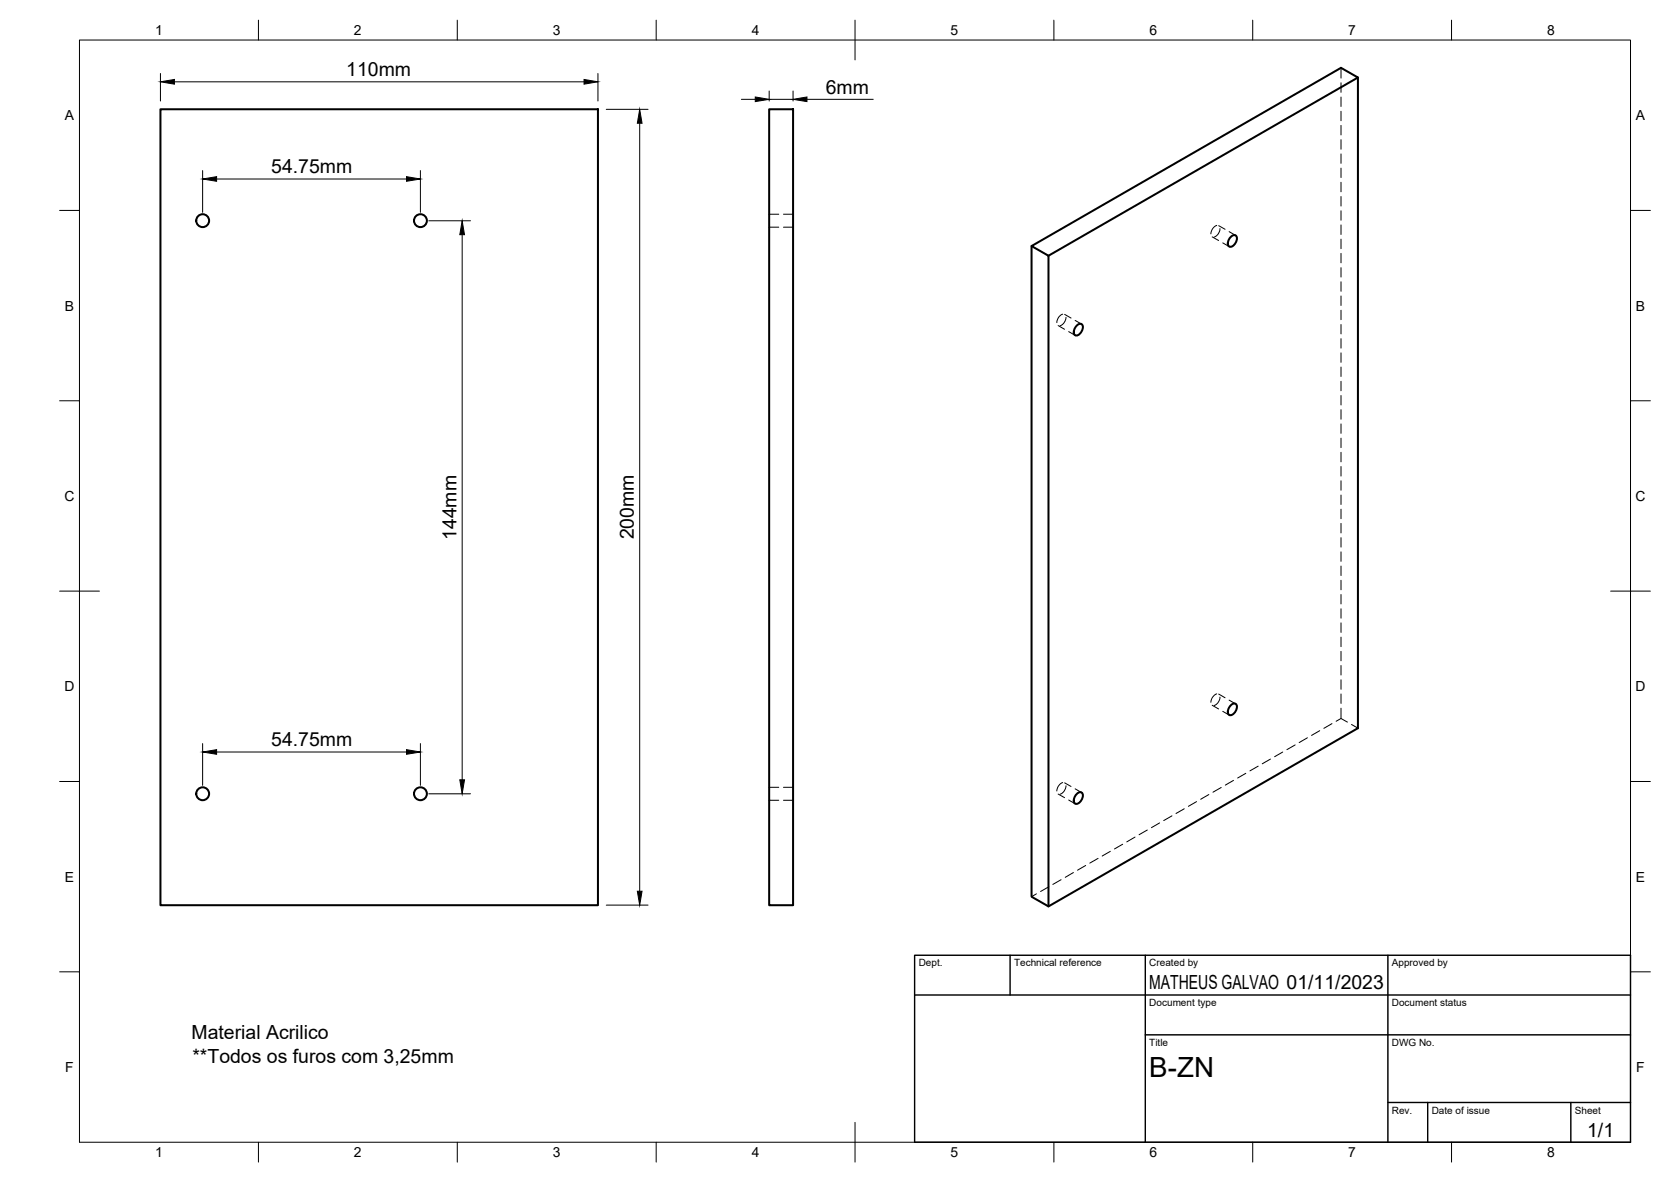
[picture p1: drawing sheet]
<svg xmlns="http://www.w3.org/2000/svg" width="420mm" height="297mm" viewBox="0 0 420 297" stroke-linecap="round" stroke-linejoin="round" font-family="sans-serif">
<!-- layer: Visible -->
<g fill="none" stroke="#000" stroke-width=".51">
<path d="M341.4 19.5v163.5l-77.8 44.8-4.2-2.5v-163.5M40.3 27.5h110v200h-110zM193.4 27.5h6v200h-6zM309.5 59.5a.84 .84 0 0 1 1.5 0 2.1 2.1 0 0 1-1.8 2.5 1.4 1.4 0 0 1 0-2.1zM263.6 64.3l77.8-44.8-4.2-2.5-77.8 44.8 4.2 2.5v163.5M270.8 81.8a.84 .84 0 0 1 1.4 0 2.1 2.1 0 0 1-1.7 2.5 1.4 1.4 0 0 1 0-2.1zM309.5 177.2a.84 .84 0 0 1 1.5 0 2.1 2.1 0 0 1-1.8 2.5 1.4 1.4 0 0 1 0-2.1zM270.8 199.5a.84 .84 0 0 1 1.4 0 2.1 2.1 0 0 1-1.7 2.5 1.4 1.4 0 0 1 0-2.1z"/>
<circle cx="51" cy="55.5" r="1.62"/>
<circle cx="105.7" cy="55.5" r="1.62"/>
<circle cx="51" cy="199.5" r="1.62"/>
<circle cx="105.7" cy="199.5" r="1.62"/>
</g>
<!-- layer: Hidden -->
<g fill="none" stroke="#000" stroke-width=".25">
<path d="M337.2 17v2.6M337.2 20.8v2.4M337.2 24.4v2.4M337.2 28v2.3M337.2 31.5v2.4M337.2 35.1v2.4M337.2 38.7v2.3M193.4 53.8h2.4M193.4 57.1h2.4M197 53.8h2.4M197 57.1h2.4M304.8 59.5l1.6 .9"/>
<path d="M305.9 56.6a2.39 2.39 0 0 0-1.4 2.2M306.4 56.7l1.6 .9M306.7 57.5a2.34 2.34 0 0 1-1.4 2.1M309.1 58.2l1.6 .9M337.2 42.3v2.3M337.2 45.8v2.4M337.2 49.4v2.4M337.2 53v2.3M337.2 56.5v2.4M267.2 79a2.32 2.32 0 0 0-1.5 2.1M267.7 79l1.6 .9M268 79.7a2.41 2.41 0 0 1-1.4 2.2"/>
<path d="M307.4 61l1.7 1M337.2 60.1v2.4M337.2 63.7v2.3M337.2 67.3v2.3M337.2 70.8v2.4M337.2 74.4v2.4M337.2 78v2.3M266.1 81.8l1.6 .9M268.7 83.3l1.6 1M270.3 80.5l1.6 .9M337.2 81.5v2.4M337.2 85.1v2.4"/>
<path d="M337.2 88.7v2.4M337.2 92.3v2.3M337.2 95.8v2.4M337.2 99.4v2.4M337.2 103v2.4M337.2 106.5v2.4M337.2 110.1v2.4M337.2 113.7v2.4M337.2 117.2v2.4M337.2 120.8v2.4M337.2 124.4v2.4M337.2 128v2.4"/>
<path d="M337.2 131.5v2.4M337.2 135.1v2.4M337.2 138.7v2.4M337.2 142.2v2.4M337.2 145.8v2.4M337.2 149.4v2.4M337.2 153v2.3M337.2 156.5v2.4M304.8 177.2l1.6 1M305.9 174.4a2.39 2.39 0 0 0-1.4 2.1M306.4 174.4l1.6 1M306.7 175.2a2.34 2.34 0 0 1-1.4 2.1"/>
<path d="M307.4 178.8l1.7 .9M309.1 175.9l1.6 1M337.2 160.1v2.4M337.2 163.7v2.4M337.2 167.2v2.4M337.2 170.8v2.4M337.2 174.4v2.4M337.2 178v2.6M193.4 197.9h2.4M197 197.9h2.4M266.1 199.5l1.6 1M267.2 196.7a2.39 2.39 0 0 0-1.5 2.1"/>
<path d="M267.7 196.7l1.6 .9M268 197.5a2.41 2.41 0 0 1-1.4 2.1M270.3 198.2l1.6 1M304 199.7l-2.1 1.2M307.1 197.9l-2.1 1.2M310.2 196.1l-2.1 1.2M313.2 194.3l-2 1.2M316.4 192.5l-2.1 1.2M319.4 190.8l-2 1.1M322.5 189l-2 1.2M325.6 187.2l-2 1.2M328.7 185.4l-2 1.2"/>
<path d="M331.8 183.6l-2 1.2M334.9 181.8l-2 1.2M336 181.3l1.2-.7 1.6 .9M339.8 182.1l1.6 .9M193.4 201.1h2.4M197 201.1h2.4M268.7 201l1.6 1M269.9 219.3l-2.1 1.2M273 217.5l-2.1 1.2M276.1 215.7l-2.1 1.2M279.2 213.9l-2.1 1.2M282.3 212.2l-2.1 1.1"/>
<path d="M285.4 210.4l-2.1 1.2M288.5 208.6l-2.1 1.2M291.6 206.8l-2.1 1.2M294.7 205l-2.1 1.2M297.8 203.2l-2.1 1.2M300.9 201.5l-2.1 1.1M260.6 224.6l-1.2 .7M263.7 222.8l-2.1 1.2M266.8 221.1l-2.1 1.2"/>
</g>
<!-- layer: BORDER -->
<g fill="none" stroke="#000" stroke-width=".25">
<path d="M20 10.1h390v276.9h-390zM65 5.1v5M115 5.1v5M165 5.1v5M215 5.1v10M265 5.1v5M315 5.1v5M365 5.1v5M15 52.9h5M410 52.9h5M15 100.7h5M410 100.7h5"/>
<path d="M15 148.6h10M405 148.6h10M15 196.4h5M410 196.4h5M15 244.2h5M410 244.2h5M65 287v5M115 287v5M165 287v5M215 282.1v9.9M265 287v5M315 287v5"/>
<path d="M365 287v5"/>
</g>
<!-- layer: TITLEBLOCK -->
<path d="M230 240.1h180v46.9h-180zM230 250h180M254 240.1v9.9M288 240.1v46.9M349 240.1v46.9M288 260.1h122M349 277.1h61M359 277.1v9.9M395 277.1v9.9" fill="none" stroke="#000" stroke-width=".36"/>
<!-- layer: FD_Dimensions -->
<g fill="none" stroke="#000" stroke-width=".25">
<path d="M40.3 18.5v6.9M150.3 18.5v6.9M43.9 20.6h103M152.4 27.5h10.5M160.8 31v193M186.4 25h3.5M193.4 22.9v2.5M193.4 25h6M199.4 22.9v2.5M202.9 25h16.7M50.9 42.9v10.5M54.5 45h47.7"/>
<path d="M105.7 42.9v10.5M107.8 55.5h10.5M116.2 59v137M50.9 186.9v10.5M54.5 189h47.7M105.7 186.9v10.5M107.8 199.5h10.5M152.4 227.5h10.5"/>
</g>
<path d="M40.3 20.6l3.6-.6v1.2zM146.9 20l3.4 .6-3.4 .6zM160.8 27.5l.6 3.5h-1.1zM189.9 24.4l3.5 .6-3.5 .5zM199.4 25l3.5-.6v1.1zM50.9 45l3.6-.6v1.2zM102.2 44.4l3.5 .6-3.5 .6zM116.2 55.5l.6 3.5h-1.2zM50.9 189l3.6-.6v1.2zM102.2 188.4l3.5 .6-3.5 .6zM115.6 196h1.2l-.6 3.5zM160.3 224h1.1l-.6 3.5z" fill="#000" stroke="#000" stroke-width=".25"/>
<text font-size="7" x="289" y="270.6">B-ZN</text>
<g font-size="4.9">
<text x="87.1" y="19.1">110mm</text>
<text x="207.6" y="23.5">6mm</text>
<text x="68.2" y="43.5">54.75mm</text>
<text x="114.8" y="135.7" transform="rotate(-90 114.8 135.7)">144mm</text>
<text x="159.4" y="135.5" transform="rotate(-90 159.4 135.5)">200mm</text>
<text x="68.2" y="187.5">54.75mm</text>
<text x="289" y="248.5">MATHEUS GALVAO 01/11/2023</text>
<text x="48.2" y="261.2">Material Acrilico</text>
<text x="48.4" y="267.1">**Todos os furos com 3,25mm</text>
<text x="399.1" y="285.7">1/1</text>
</g>
<g font-size="3.5">
<text x="39" y="8.8">1</text>
<text x="89" y="8.8">2</text>
<text x="139" y="8.8">3</text>
<text x="189" y="8.8">4</text>
<text x="239" y="8.8">5</text>
<text x="289" y="8.8">6</text>
<text x="339" y="8.8">7</text>
<text x="389" y="8.8">8</text>
<text x="16.3" y="30.2">A</text>
<text x="411.3" y="30.2">A</text>
<text x="16.3" y="78">B</text>
<text x="411.3" y="78">B</text>
<text x="16.2" y="125.9">C</text>
<text x="411.2" y="125.9">C</text>
<text x="16.2" y="173.7">D</text>
<text x="411.2" y="173.7">D</text>
<text x="16.3" y="221.6">E</text>
<text x="411.3" y="221.6">E</text>
<text x="16.4" y="269.4">F</text>
<text x="411.4" y="269.4">F</text>
<text x="39" y="290.8">1</text>
<text x="89" y="290.8">2</text>
<text x="139" y="290.8">3</text>
<text x="189" y="290.8">4</text>
<text x="239" y="290.8">5</text>
<text x="289" y="290.8">6</text>
<text x="339" y="290.8">7</text>
<text x="389" y="290.8">8</text>
</g>
<g font-size="2.5">
<text x="231" y="242.9">Dept.</text>
<text x="255" y="242.9">Technical reference</text>
<text x="289" y="242.9">Created by</text>
<text x="350" y="242.9">Approved by</text>
<text x="289" y="252.8">Document type</text>
<text x="350" y="252.8">Document status</text>
<text x="289" y="262.9">Title</text>
<text x="350" y="262.9">DWG No.</text>
<text x="350" y="279.9">Rev.</text>
<text x="360" y="279.9">Date of issue</text>
<text x="396" y="279.9">Sheet</text>
</g>
</svg>
